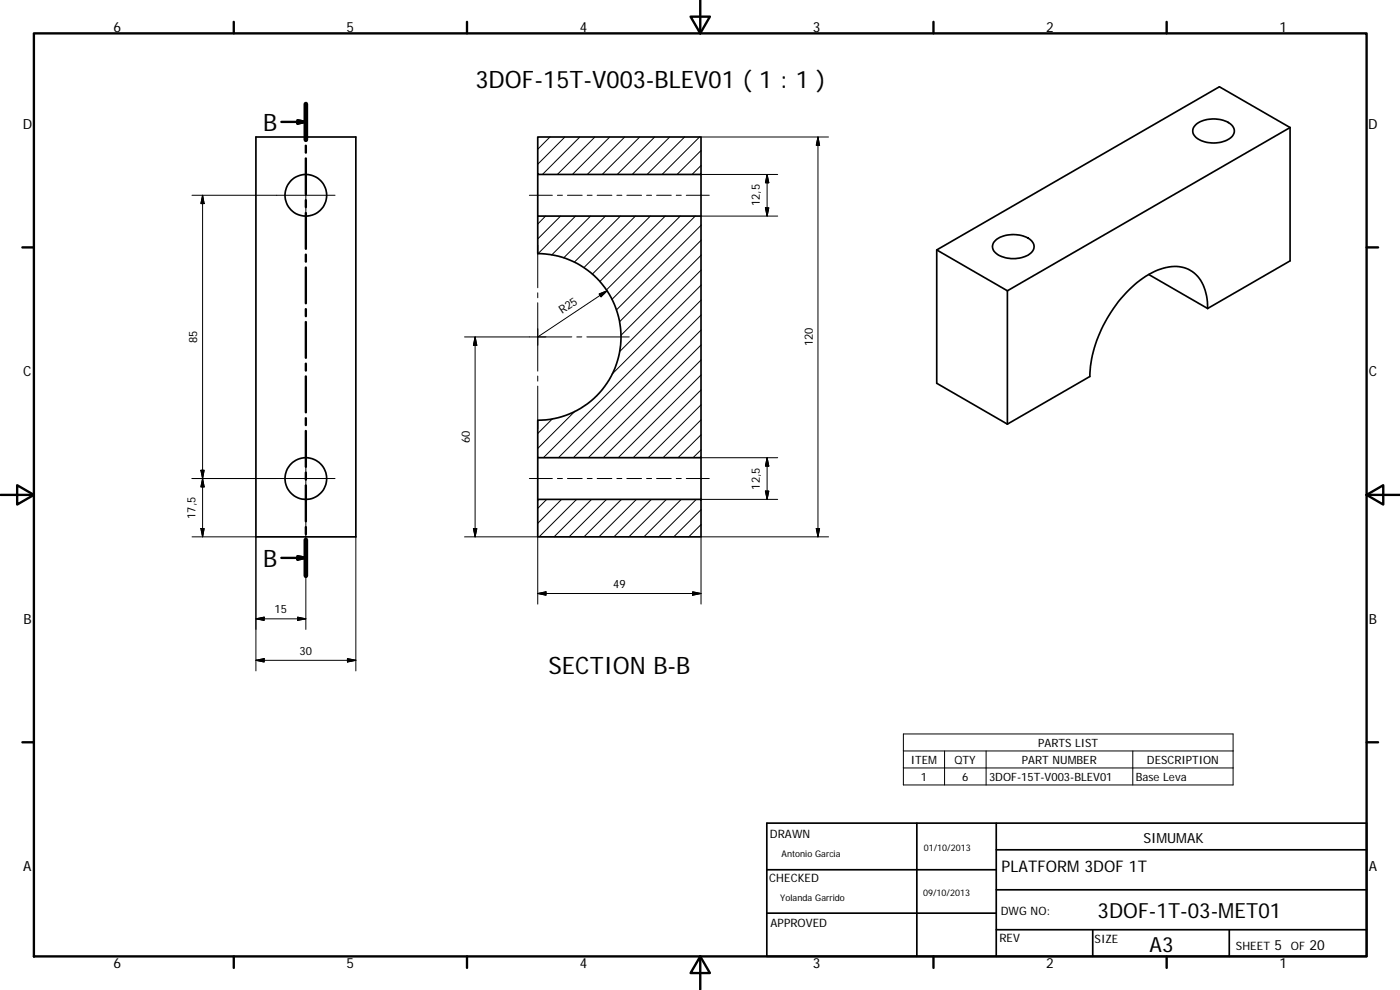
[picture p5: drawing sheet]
<svg xmlns="http://www.w3.org/2000/svg" width="420mm" height="297mm" viewBox="0 0 420 297" stroke-linecap="round" stroke-linejoin="round" font-family="sans-serif">
<g fill="none" stroke="#000" stroke-width=".51">
<path d="M359 37.3a9.1 9.1 0 0 1 10.7 .3 2.57 2.57 0 0 1-1.1 4.2 9.2 9.2 0 0 1-9.9-.8 2.39 2.39 0 0 1 .3-3.7zM387.2 38.3v40l-24.8 14.3M387.2 38.3l-84.9 48.9M387.2 38.3l-21.2-12.3-84.9 49v40l21.2 12.3M76.8 41.1h30v120h-30zM161.4 41.1h49v11.2h-49zM161.4 52.3v12.5M210.4 52.3v12.5M161.4 64.8h49v72.5h-49v-11.2a25 25 0 0 0 25-25 25 25 0 0 0-25-25zM281.1 75l21.2 12.2M298.6 72.3a8.9 8.9 0 0 1 11 0 2.62 2.62 0 0 1-1.1 4.3 9.2 9.2 0 0 1-9.9-.9 2.29 2.29 0 0 1 0-3.4zM302.3 87.2v40.1"/>
<path d="M344.8 82.4l17.6 10.2M362.4 92.6a12.2 12.2 0 0 0-5.8-11.8 13.6 13.6 0 0 0-12.7 2.1 39.4 39.4 0 0 0-16.8 30.1l-24.8 14.3M161.4 137.3v12.5M210.4 137.3v12.5M161.4 149.8h49v11.3h-49zM230.1 247h180v40h-180zM275.2 247v40M299 255h111.1M299 247v40M230.1 274h68.9M230.1 261h68.9M299 279h111.1"/>
<path d="M299 267h111.1M327.9 279v8M368.9 279v8"/>
<circle cx="91.8" cy="58.6" r="6.2"/>
<circle cx="91.8" cy="143.6" r="6.2"/>
</g>
<g fill="none" stroke="#000" stroke-width=".71">
<path d="M10.2 10h399.9v277h-399.9zM70.2 6.6v3.4M140.2 6.6v3.4M207.3 5h5.8l-2.9 5zM210.2 0v10M280.2 6.6v3.4M350.1 6.6v3.4M84.4 36.6h7.4M89.3 36.1l2.5 .5-2.5 .5zM91.8 31.2v10.8M91.8 43.7v2.1M91.8 47.5v10.8"/>
<path d="M6.7 74.2h3.5M91.8 60.1v2M91.8 63.9v10.8M91.8 76.4v2.1M410.1 74.2h3.5M91.8 80.3v10.7M91.8 92.8v2.1M91.8 96.6v10.8M91.8 109.1v2.1M91.8 112.9v10.8M91.8 125.5v2.1M91.8 129.3v10.8"/>
<path d="M.2 148.5h10M5.2 145.6l5 2.9-5 2.9zM91.8 141.8v2.1M91.8 145.7v10.7M91.8 158.2v2.1M410.1 148.5l5-2.9v5.8zM410.1 148.5h10M89.3 166.9l2.5 .5-2.5 .5zM91.8 162v10.8M91.8 167.4h-7.4M6.7 222.7h3.5M410.1 222.7h3.5"/>
<path d="M70.2 287v3.4M140.2 287v3.4M210.2 287l2.9 5h-5.8zM210.2 287v10M280.2 287v3.4M350.1 287v3.4"/>
</g>
<path d="M91.8 31.2v10.8M91.8 162v10.8" fill="none" stroke="#000" stroke-width="1.4"/>
<path d="M89.3 36.1l2.5 .5-2.5 .5zM89.3 166.9l2.5 .5-2.5 .5z" fill="#000" stroke="#000" stroke-width=".71"/>
<g fill="none" stroke="#000" stroke-width=".3">
<path d="M60.8 58.6l.5 2.5h-1zM60.8 58.6v102.5M91.8 49.9v17.4M100.6 58.6h-43M158.9 58.6h6.9M165 41.1l-3.6 3.7M167.3 58.6h1.5M169.5 41.1l-8.1 8.2M170.3 58.6h4.4M174 41.1l-11.2 11.2M176.2 58.6h1.5M178.5 41.1l-11.2 11.2"/>
<path d="M179.2 58.6h4.4M183 41.1l-11.2 11.2M185.1 58.6h1.5M187.5 41.1l-11.3 11.2M188.1 58.6h4.4M192 41.1l-11.3 11.2M194 58.6h1.5M196.5 41.1l-11.3 11.2M197.1 58.6h4.4M201 41.1l-11.3 11.2M203 58.6h1.5M205.5 41.1l-11.3 11.2"/>
<path d="M206 58.6h6.9M209.9 41.1l-11.2 11.2M210.4 45.2l-7.2 7.1M210.4 52.3h23M210.4 41.1h38.3M210.4 49.7l-2.7 2.6M230.2 52.3v12.5M230.2 52.3l.5 2.5h-1zM245.5 41.1v120M245.5 41.1l.5 2.5h-1zM161.4 73.6v12.7M163.7 64.8l-2.3 2.4"/>
<path d="M168.2 64.8l-6.8 6.9M172.7 64.8l-11.2 11.3M177.2 64.8l-11.6 11.7M181.7 64.8l-12.5 12.6M186.2 64.8l-13.9 13.9M190.7 64.8l-15.5 15.5M195.2 64.8l-17.5 17.5M199.7 64.8l-19.7 19.7M204.2 64.8l-22.2 22.2M208.6 64.8l-25 25.1M210.4 67.6l-25.4 25.4M210.4 64.8h23"/>
<path d="M210.4 72.1l-24.5 24.5M210.4 76.6l-24.1 24M229.7 62.4h1l-.5 2.4zM161.4 87.9v1.4M161.4 90.8v20.6M179.8 88.2l2.4-1-1.8 1.8zM182.2 87.2l-20.8 13.9M210.4 81.1l-24.5 24.4M210.4 99l-38.3 38.3M210.4 94.6l-42.8 42.7M210.4 90.1l-47.3 47.2M210.4 85.6l-26.7 26.7"/>
<path d="M139.4 101.1h32.2M142.6 101.1v60M142.6 101.1l.5 2.5h-1zM161.4 112.8v1.5M161.4 115.8v12.8M173.1 101.1h1.5M176.1 101.1h12.8M210.4 117l-20.4 20.3M210.4 112.5l-24.9 24.8M210.4 103.5l-33.8 33.8M210.4 108l-29.4 29.3M91.8 134.9v53.9"/>
<path d="M165.8 125.6l-4.4 4.5M172.6 123.4l-11.2 11.2M210.4 130.5l-6.9 6.8M210.4 126l-11.4 11.3M210.4 135l-2.4 2.3M210.4 121.5l-15.9 15.8M210.4 137.3h23M230.2 137.3v12.5M230.2 137.3l.5 2.5h-1zM57.6 143.6h43M60.3 158.6h1l-.5 2.5zM60.3 141.1h1l-.5 2.5z"/>
<path d="M60.8 143.6l.5 2.5h-1zM142.1 158.6h1l-.5 2.5zM158.9 143.6h6.9M164.1 149.8l-2.7 2.7M167.3 143.6h1.5M168.5 149.8l-7.1 7.2M170.3 143.6h4.4M173 149.8l-11.2 11.3M176.2 143.6h1.5M177.5 149.8l-11.2 11.3M179.2 143.6h4.4M182 149.8l-11.2 11.3"/>
<path d="M185.1 143.6h1.5M186.5 149.8l-11.3 11.3M188.1 143.6h4.4M191 149.8l-11.3 11.3M194 143.6h1.5M195.5 149.8l-11.3 11.3M197.1 143.6h4.4M200 149.8l-11.3 11.3M203 143.6h1.5M204.5 149.8l-11.3 11.3M206 143.6h6.9M209 149.8l-11.3 11.3"/>
<path d="M210.4 152.9l-8.2 8.2M210.4 157.4l-3.7 3.7M210.4 149.8h23M229.7 147.3h1l-.5 2.5zM245 158.6h1l-.5 2.5zM57.6 161.1h19.2v40.2M106.8 161.1v40.2M139.4 161.1h22v20.2M161.4 178.1l2.5-.5v1zM161.4 178.1h49M207.9 177.6l2.5 .5-2.5 .5zM248.7 161.1h-38.3v20.2"/>
<path d="M76.8 198.1l2.5-.5v1zM76.8 185.7l2.5-.5v.9zM76.8 198.1h30M76.8 185.7h15M89.3 185.2l2.5 .5-2.5 .4zM104.3 197.6l2.5 .5-2.5 .5zM271.1 220.2h99v15.3h-99zM271.1 225.3h99M271.1 230.4h99M283.5 225.3v10.2M295.9 225.3v10.2M340 225.3v10.2"/>
</g>
<g fill="#000" stroke="#000" stroke-width=".3">
<path d="M230.2 52.3l.5 2.5h-1zM245.5 41.1l.5 2.5h-1zM60.8 58.6l.5 2.5h-1zM229.7 62.4h1l-.5 2.4zM179.8 88.2l2.4-1-1.8 1.8zM142.6 101.1l.5 2.5h-1zM230.2 137.3l.5 2.5h-1zM60.3 158.6h1l-.5 2.5zM60.3 141.1h1l-.5 2.5zM60.8 143.6l.5 2.5h-1zM142.1 158.6h1l-.5 2.5zM229.7 147.3h1l-.5 2.5z"/>
<path d="M245 158.6h1l-.5 2.5zM161.4 178.1l2.5-.5v1zM207.9 177.6l2.5 .5-2.5 .5zM76.8 198.1l2.5-.5v1zM76.8 185.7l2.5-.5v.9zM89.3 185.2l2.5 .5-2.5 .4zM104.3 197.6l2.5 .5-2.5 .5z"/>
</g>
<g font-size="7.2">
<text x="142.7" y="26.4">3DOF-15T-V003-BLEV01 ( 1 : 1 )</text>
<text x="79" y="39.2">B</text>
<text x="79" y="170">B</text>
<text x="164.6" y="202.2">SECTION B-B</text>
</g>
<g font-size="6.3">
<text x="329.4" y="275.4">3DOF-1T-03-MET01</text>
<text x="345" y="285.6">A3</text>
</g>
<text font-size="4.8" x="300.6" y="261.7">PLATFORM 3DOF 1T</text>
<g font-size="4.2">
<text x="34" y="9.6">6</text>
<text x="104" y="9.6">5</text>
<text x="174" y="9.6">4</text>
<text x="244" y="9.6">3</text>
<text x="314" y="9.6">2</text>
<text x="384" y="9.6">1</text>
<text x="6.8" y="38.7">D</text>
<text x="410.6" y="38.7">D</text>
<text x="7" y="112.9">C</text>
<text x="410.8" y="112.9">C</text>
<text x="7" y="187.1">B</text>
<text x="410.8" y="187.1">B</text>
<text x="343.1" y="252.8">SIMUMAK</text>
<text x="7" y="261.3">A</text>
<text x="410.8" y="261.3">A</text>
<text x="382.5" y="285">5</text>
<text x="393" y="285">20</text>
<text x="34" y="290.4">6</text>
<text x="104" y="290.4">5</text>
<text x="174" y="290.4">4</text>
<text x="244" y="290.4">3</text>
<text x="314" y="290.4">2</text>
<text x="384" y="290.4">1</text>
</g>
<g font-size="3.5">
<text x="231.1" y="251.4">DRAWN</text>
<text x="230.9" y="264.6">CHECKED</text>
<text x="300.3" y="274.5">DWG NO:</text>
<text x="231.3" y="278.2">APPROVED</text>
<text x="299.9" y="282.6">REV</text>
<text x="328.5" y="283">SIZE</text>
<text x="370.9" y="285">SHEET</text>
<text x="387.4" y="285">OF</text>
</g>
<g font-size="3.4">
<text x="228.1" y="62" transform="rotate(-90 228.1 62)">12,5</text>
<text x="168.7" y="94.3" transform="rotate(-34 168.7 94.3)">R25</text>
<text x="59.2" y="103" transform="rotate(-90 59.2 103)">85</text>
<text x="243.9" y="103.9" transform="rotate(-90 243.9 103.9)">120</text>
<text x="141" y="133" transform="rotate(-90 141 133)">60</text>
<text x="228.1" y="146.9" transform="rotate(-90 228.1 146.9)">12,5</text>
<text x="58.7" y="155.7" transform="rotate(-90 58.7 155.7)">17,5</text>
<text x="184" y="176.5">49</text>
<text x="82.4" y="184.1">15</text>
<text x="89.9" y="196.5">30</text>
<text x="311.6" y="224">PARTS LIST</text>
<text x="273.4" y="229.1">ITEM</text>
<text x="286.5" y="229.1">QTY</text>
<text x="306.7" y="229.1">PART NUMBER</text>
<text x="344.2" y="229.1">DESCRIPTION</text>
<text x="276.3" y="234.2">1</text>
<text x="288.7" y="234.2">6</text>
<text x="296.8" y="234.2">3DOF-15T-V003-BLEV01</text>
<text x="340.9" y="234.2">Base Leva</text>
</g>
<g font-size="2.7">
<text x="234.5" y="257.1">Antonio Garcia</text>
<text x="277.3" y="255.2">01/10/2013</text>
<text x="277" y="268.7">09/10/2013</text>
<text x="234.2" y="270.2">Yolanda Garrido</text>
</g>
</svg>
